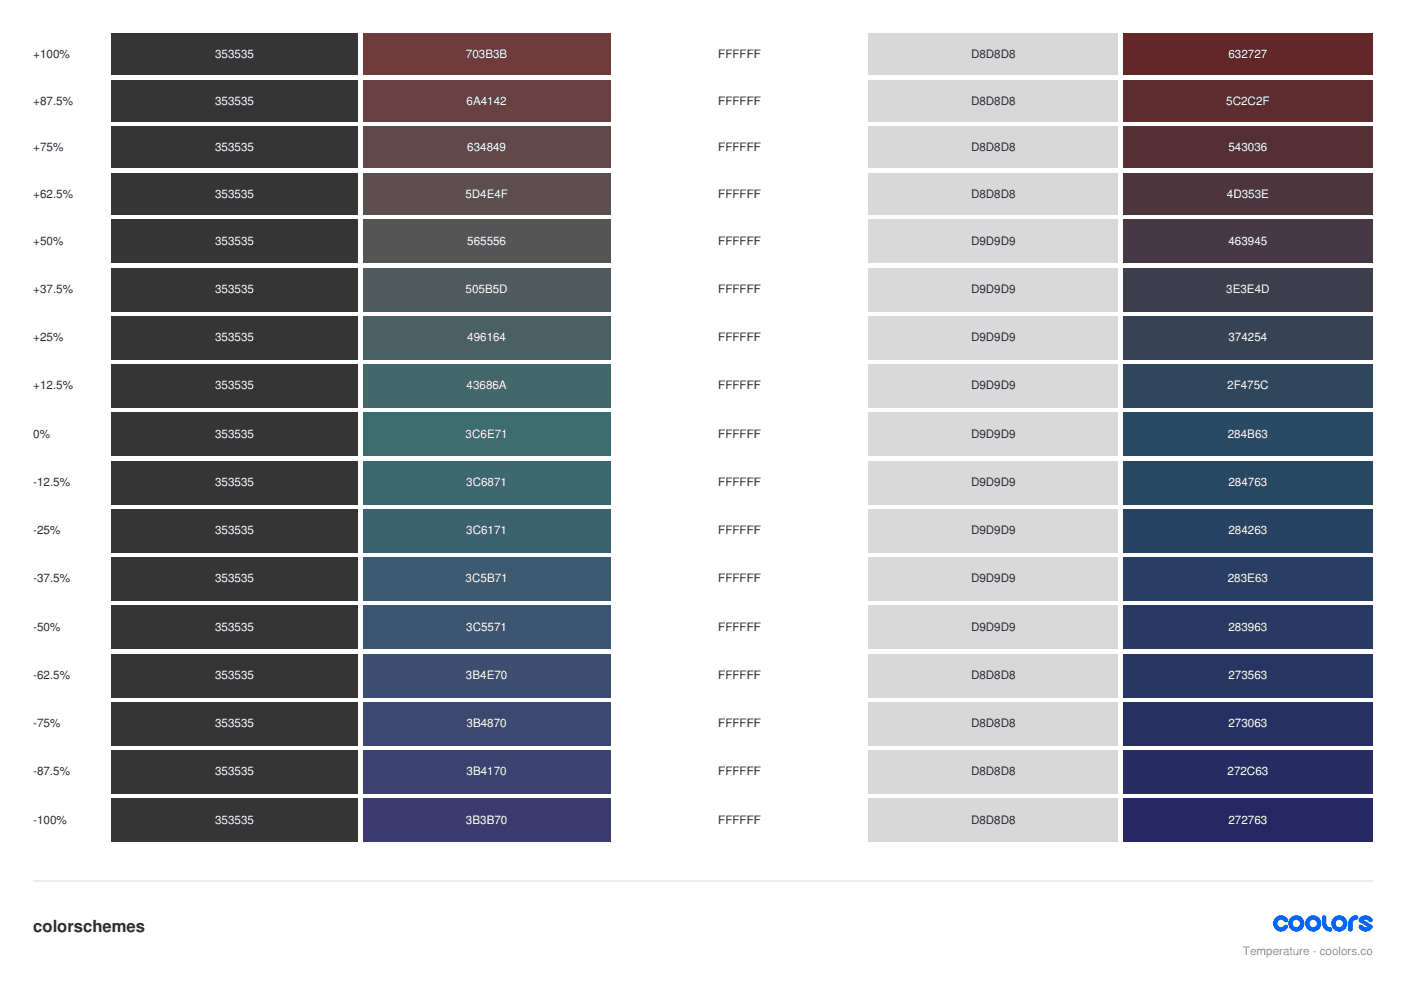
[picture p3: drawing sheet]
<svg xmlns="http://www.w3.org/2000/svg" width="297mm" height="210mm" viewBox="0 0 297 210" stroke-linecap="round" stroke-linejoin="round" font-family="sans-serif">
<path d="M23.6 7.1h52.2v8.8h-52.2z" fill="#353535"/>
<path d="M76.9 7.1h52.6v8.8h-52.6z" fill="#703b3b"/>
<path d="M130.5 7.1h52.6v8.8h-52.6z" fill="#fff"/>
<path d="M184.1 7.1h53v8.8h-53z" fill="#d8d8d8"/>
<path d="M238.1 7.1h52.9v8.8h-52.9z" fill="#632727"/>
<path d="M23.6 16.9h52.2v8.9h-52.2z" fill="#353535"/>
<path d="M76.9 16.9h52.6v8.9h-52.6z" fill="#6a4142"/>
<path d="M130.5 16.9h52.6v8.9h-52.6z" fill="#fff"/>
<path d="M184.1 16.9h53v8.9h-53z" fill="#d8d8d8"/>
<path d="M238.1 16.9h52.9v8.9h-52.9z" fill="#5c2c2f"/>
<path d="M23.6 26.8h52.2v8.8h-52.2z" fill="#353535"/>
<path d="M76.9 26.8h52.6v8.8h-52.6z" fill="#634849"/>
<path d="M130.5 26.8h52.6v8.8h-52.6z" fill="#fff"/>
<path d="M184.1 26.8h53v8.8h-53z" fill="#d8d8d8"/>
<path d="M238.1 26.8h52.9v8.8h-52.9z" fill="#543036"/>
<path d="M23.6 36.7h52.2v8.8h-52.2z" fill="#353535"/>
<path d="M76.9 36.7h52.6v8.8h-52.6z" fill="#5d4e4f"/>
<path d="M130.5 36.7h52.6v8.8h-52.6z" fill="#fff"/>
<path d="M184.1 36.7h53v8.8h-53z" fill="#d8d8d8"/>
<path d="M238.1 36.7h52.9v8.8h-52.9z" fill="#4d353e"/>
<path d="M23.6 46.6h52.2v9.1h-52.2z" fill="#353535"/>
<path d="M76.9 46.6h52.6v9.1h-52.6z" fill="#565556"/>
<path d="M130.5 46.6h52.6v9.1h-52.6z" fill="#fff"/>
<path d="M184.1 46.6h53v9.1h-53z" fill="#d9d9d9"/>
<path d="M238.1 46.6h52.9v9.1h-52.9z" fill="#463945"/>
<path d="M23.6 56.8h52.2v9.2h-52.2z" fill="#353535"/>
<path d="M76.9 56.8h52.6v9.2h-52.6z" fill="#505b5d"/>
<path d="M130.5 56.8h52.6v9.2h-52.6z" fill="#fff"/>
<path d="M184.1 56.8h53v9.2h-53z" fill="#d9d9d9"/>
<path d="M238.1 56.8h52.9v9.2h-52.9z" fill="#3e3e4d"/>
<path d="M23.6 67h52.2v9.2h-52.2z" fill="#353535"/>
<path d="M76.9 67h52.6v9.2h-52.6z" fill="#496164"/>
<path d="M130.5 67h52.6v9.2h-52.6z" fill="#fff"/>
<path d="M184.1 67h53v9.2h-53z" fill="#d9d9d9"/>
<path d="M238.1 67h52.9v9.2h-52.9z" fill="#374254"/>
<path d="M23.6 77.3h52.2v9.1h-52.2z" fill="#353535"/>
<path d="M76.9 77.3h52.6v9.1h-52.6z" fill="#43686a"/>
<path d="M130.5 77.3h52.6v9.1h-52.6z" fill="#fff"/>
<path d="M184.1 77.3h53v9.1h-53z" fill="#d9d9d9"/>
<path d="M238.1 77.3h52.9v9.1h-52.9z" fill="#2f475c"/>
<path d="M23.6 87.5h52.2v9.2h-52.2z" fill="#353535"/>
<path d="M76.9 87.5h52.6v9.2h-52.6z" fill="#3c6e71"/>
<path d="M130.5 87.5h52.6v9.2h-52.6z" fill="#fff"/>
<path d="M184.1 87.5h53v9.2h-53z" fill="#d9d9d9"/>
<path d="M238.1 87.5h52.9v9.2h-52.9z" fill="#284b63"/>
<path d="M23.6 97.7h52.2v9.2h-52.2z" fill="#353535"/>
<path d="M76.9 97.7h52.6v9.2h-52.6z" fill="#3c6871"/>
<path d="M130.5 97.7h52.6v9.2h-52.6z" fill="#fff"/>
<path d="M184.1 97.7h53v9.2h-53z" fill="#d9d9d9"/>
<path d="M238.1 97.7h52.9v9.2h-52.9z" fill="#284763"/>
<path d="M23.6 107.9h52.2v9.2h-52.2z" fill="#353535"/>
<path d="M76.9 107.9h52.6v9.2h-52.6z" fill="#3c6171"/>
<path d="M130.5 107.9h52.6v9.2h-52.6z" fill="#fff"/>
<path d="M184.1 107.9h53v9.2h-53z" fill="#d9d9d9"/>
<path d="M238.1 107.9h52.9v9.2h-52.9z" fill="#284263"/>
<path d="M23.6 118.2h52.2v9.2h-52.2z" fill="#353535"/>
<path d="M76.9 118.2h52.6v9.2h-52.6z" fill="#3c5b71"/>
<path d="M130.5 118.2h52.6v9.2h-52.6z" fill="#fff"/>
<path d="M184.1 118.2h53v9.2h-53z" fill="#d9d9d9"/>
<path d="M238.1 118.2h52.9v9.2h-52.9z" fill="#283e63"/>
<path d="M23.6 128.4h52.2v9.2h-52.2z" fill="#353535"/>
<path d="M76.9 128.4h52.6v9.2h-52.6z" fill="#3c5571"/>
<path d="M130.5 128.4h52.6v9.2h-52.6z" fill="#fff"/>
<path d="M184.1 128.4h53v9.2h-53z" fill="#d9d9d9"/>
<path d="M238.1 128.4h52.9v9.2h-52.9z" fill="#283963"/>
<path d="M23.6 138.6h52.2v9.2h-52.2z" fill="#353535"/>
<path d="M76.9 138.6h52.6v9.2h-52.6z" fill="#3b4e70"/>
<path d="M130.5 138.6h52.6v9.2h-52.6z" fill="#fff"/>
<path d="M184.1 138.6h53v9.2h-53z" fill="#d8d8d8"/>
<path d="M238.1 138.6h52.9v9.2h-52.9z" fill="#273563"/>
<path d="M23.6 148.9h52.2v9.1h-52.2z" fill="#353535"/>
<path d="M76.9 148.9h52.6v9.1h-52.6z" fill="#3b4870"/>
<path d="M130.5 148.9h52.6v9.1h-52.6z" fill="#fff"/>
<path d="M184.1 148.9h53v9.1h-53z" fill="#d8d8d8"/>
<path d="M238.1 148.9h52.9v9.1h-52.9z" fill="#273063"/>
<path d="M23.6 159.1h52.2v9.2h-52.2z" fill="#353535"/>
<path d="M76.9 159.1h52.6v9.2h-52.6z" fill="#3b4170"/>
<path d="M130.5 159.1h52.6v9.2h-52.6z" fill="#fff"/>
<path d="M184.1 159.1h53v9.2h-53z" fill="#d8d8d8"/>
<path d="M238.1 159.1h52.9v9.2h-52.9z" fill="#272c63"/>
<path d="M23.6 169.3h52.2v9.2h-52.2z" fill="#353535"/>
<path d="M76.9 169.3h52.6v9.2h-52.6z" fill="#3b3b70"/>
<path d="M130.5 169.3h52.6v9.2h-52.6z" fill="#fff"/>
<path d="M184.1 169.3h53v9.2h-53z" fill="#d8d8d8"/>
<path d="M238.1 169.3h52.9v9.2h-52.9z" fill="#272763"/>
<path d="M7.1 186.8h283.9" fill="none" stroke="#ececec" stroke-width=".35"/>
<g fill="#06f">
<path d="M270.4 194.6a1.72 1.72 0 0 1 2.6 .2 .52 .52 0 0 1-.2 .8 .52 .52 0 0 1-.7-.4 .77 .77 0 0 0-1.1 .1 .77 .77 0 0 0 .2 1.1 .77 .77 0 0 0 1-.2 .48 .48 0 0 1 .7-.1 .48 .48 0 0 1 .1 .7 1.73 1.73 0 0 1-2.5 .3 1.73 1.73 0 0 1-.1-2.5z"/>
<path d="M280.5 194.1h.4l.3 .3v1.4a.77 .77 0 0 0 .8 .8 .48 .48 0 0 1 .5 .4 .48 .48 0 0 1-.5 .5 1.73 1.73 0 0 1-1.7-1.7v-1.3z"/>
<path d="M286.3 194.6l.8-.5h.4a.48 .48 0 0 1 .5 .4 .48 .48 0 0 1-.5 .5 .77 .77 0 0 0-.7 .8v1.2a.48 .48 0 0 1-.5 .5 .48 .48 0 0 1-.5-.5 2.69 2.69 0 0 1 .5-2.4z"/>
<path d="M288.4 194.5a1.72 1.72 0 0 1 2.6 .3 .52 .52 0 0 1-.3 .7 .52 .52 0 0 1-.7-.3l-.5-.2-.3 .1 1.6 1 .2 .2v.5a1.69 1.69 0 0 1-3-.3 .48 .48 0 0 1 .3-.5 .48 .48 0 0 1 .6 .2l.4 .3h.6l-1.8-1.2v-.5z"/>
<path d="M273.1 195.8a1.75 1.75 0 0 0 3.5 0 1.75 1.75 0 0 0-3.5 0zM274.1 195.8a.77 .77 0 0 1 1.5 0 .77 .77 0 0 1-1.5 0z"/>
<path d="M276.7 195.8a1.75 1.75 0 0 0 3.5 0 1.75 1.75 0 0 0-3.5 0zM277.7 195.8a.77 .77 0 0 1 1.5 0 .77 .77 0 0 1-1.5 0z"/>
<path d="M282.2 195.8a1.75 1.75 0 0 0 3.5 0 1.75 1.75 0 0 0-3.5 0zM283.2 195.8a.77 .77 0 0 1 1.5 0 .77 .77 0 0 1-1.5 0z"/>
</g>
<text font-size="3.5" fill="#2d2d2f" x="7.1" y="197.6">colorschemes</text>
<g font-size="2.5" fill="#2d2d2f">
<text x="7.1" y="12.3">+100%</text>
<text x="152.3" y="12.3">FFFFFF</text>
<text x="205.9" y="12.3">D8D8D8</text>
<text x="7.1" y="22.2">+87.5%</text>
<text x="152.3" y="22.2">FFFFFF</text>
<text x="205.9" y="22.2">D8D8D8</text>
<text x="7.1" y="32.1">+75%</text>
<text x="152.3" y="32.1">FFFFFF</text>
<text x="205.9" y="32.1">D8D8D8</text>
<text x="7.1" y="42">+62.5%</text>
<text x="152.3" y="42">FFFFFF</text>
<text x="205.9" y="42">D8D8D8</text>
<text x="7.1" y="51.9">+50%</text>
<text x="152.3" y="51.9">FFFFFF</text>
<text x="205.9" y="51.9">D9D9D9</text>
<text x="7.1" y="62.1">+37.5%</text>
<text x="152.3" y="62.1">FFFFFF</text>
<text x="205.9" y="62.1">D9D9D9</text>
<text x="7.1" y="72.3">+25%</text>
<text x="152.3" y="72.3">FFFFFF</text>
<text x="205.9" y="72.3">D9D9D9</text>
<text x="7.1" y="82.6">+12.5%</text>
<text x="152.3" y="82.6">FFFFFF</text>
<text x="205.9" y="82.6">D9D9D9</text>
<text x="7.1" y="92.8">0%</text>
<text x="152.3" y="92.8">FFFFFF</text>
<text x="205.9" y="92.8">D9D9D9</text>
<text x="7.1" y="103">-12.5%</text>
<text x="152.3" y="103">FFFFFF</text>
<text x="205.9" y="103">D9D9D9</text>
<text x="7.1" y="113.2">-25%</text>
<text x="152.3" y="113.2">FFFFFF</text>
<text x="205.9" y="113.2">D9D9D9</text>
<text x="7.1" y="123.5">-37.5%</text>
<text x="152.3" y="123.5">FFFFFF</text>
<text x="205.9" y="123.5">D9D9D9</text>
<text x="7.1" y="133.7">-50%</text>
<text x="152.3" y="133.7">FFFFFF</text>
<text x="205.9" y="133.7">D9D9D9</text>
<text x="7.1" y="143.9">-62.5%</text>
<text x="152.3" y="143.9">FFFFFF</text>
<text x="205.9" y="143.9">D8D8D8</text>
<text x="7.1" y="154.2">-75%</text>
<text x="152.3" y="154.2">FFFFFF</text>
<text x="205.9" y="154.2">D8D8D8</text>
<text x="7.1" y="164.4">-87.5%</text>
<text x="152.3" y="164.4">FFFFFF</text>
<text x="205.9" y="164.4">D8D8D8</text>
<text x="7.1" y="174.6">-100%</text>
<text x="152.3" y="174.6">FFFFFF</text>
<text x="205.9" y="174.6">D8D8D8</text>
</g>
<g font-size="2.5" fill="#fff">
<text x="45.6" y="12.3">353535</text>
<text x="98.8" y="12.3">703B3B</text>
<text x="260.5" y="12.3">632727</text>
<text x="45.6" y="22.2">353535</text>
<text x="98.9" y="22.2">6A4142</text>
<text x="260" y="22.2">5C2C2F</text>
<text x="45.6" y="32.1">353535</text>
<text x="99.1" y="32.1">634849</text>
<text x="260.5" y="32.1">543036</text>
<text x="45.6" y="42">353535</text>
<text x="98.7" y="42">5D4E4F</text>
<text x="260.1" y="42">4D353E</text>
<text x="45.6" y="51.9">353535</text>
<text x="99.1" y="51.9">565556</text>
<text x="260.5" y="51.9">463945</text>
<text x="45.6" y="62.1">353535</text>
<text x="98.7" y="62.1">505B5D</text>
<text x="260" y="62.1">3E3E4D</text>
<text x="45.6" y="72.3">353535</text>
<text x="99.1" y="72.3">496164</text>
<text x="260.5" y="72.3">374254</text>
<text x="45.6" y="82.6">353535</text>
<text x="98.9" y="82.6">43686A</text>
<text x="260.2" y="82.6">2F475C</text>
<text x="45.6" y="92.8">353535</text>
<text x="98.7" y="92.8">3C6E71</text>
<text x="260.3" y="92.8">284B63</text>
<text x="45.6" y="103">353535</text>
<text x="98.9" y="103">3C6871</text>
<text x="260.5" y="103">284763</text>
<text x="45.6" y="113.2">353535</text>
<text x="98.9" y="113.2">3C6171</text>
<text x="260.5" y="113.2">284263</text>
<text x="45.6" y="123.5">353535</text>
<text x="98.7" y="123.5">3C5B71</text>
<text x="260.3" y="123.5">283E63</text>
<text x="45.6" y="133.7">353535</text>
<text x="98.9" y="133.7">3C5571</text>
<text x="260.5" y="133.7">283963</text>
<text x="45.6" y="143.9">353535</text>
<text x="98.8" y="143.9">3B4E70</text>
<text x="260.5" y="143.9">273563</text>
<text x="45.6" y="154.2">353535</text>
<text x="98.9" y="154.2">3B4870</text>
<text x="260.5" y="154.2">273063</text>
<text x="45.6" y="164.4">353535</text>
<text x="98.9" y="164.4">3B4170</text>
<text x="260.3" y="164.4">272C63</text>
<text x="45.6" y="174.6">353535</text>
<text x="98.8" y="174.6">3B3B70</text>
<text x="260.5" y="174.6">272763</text>
</g>
<text font-size="2.5" fill="#97969c" x="263.5" y="202.5">Temperature - coolors.co</text>
</svg>
